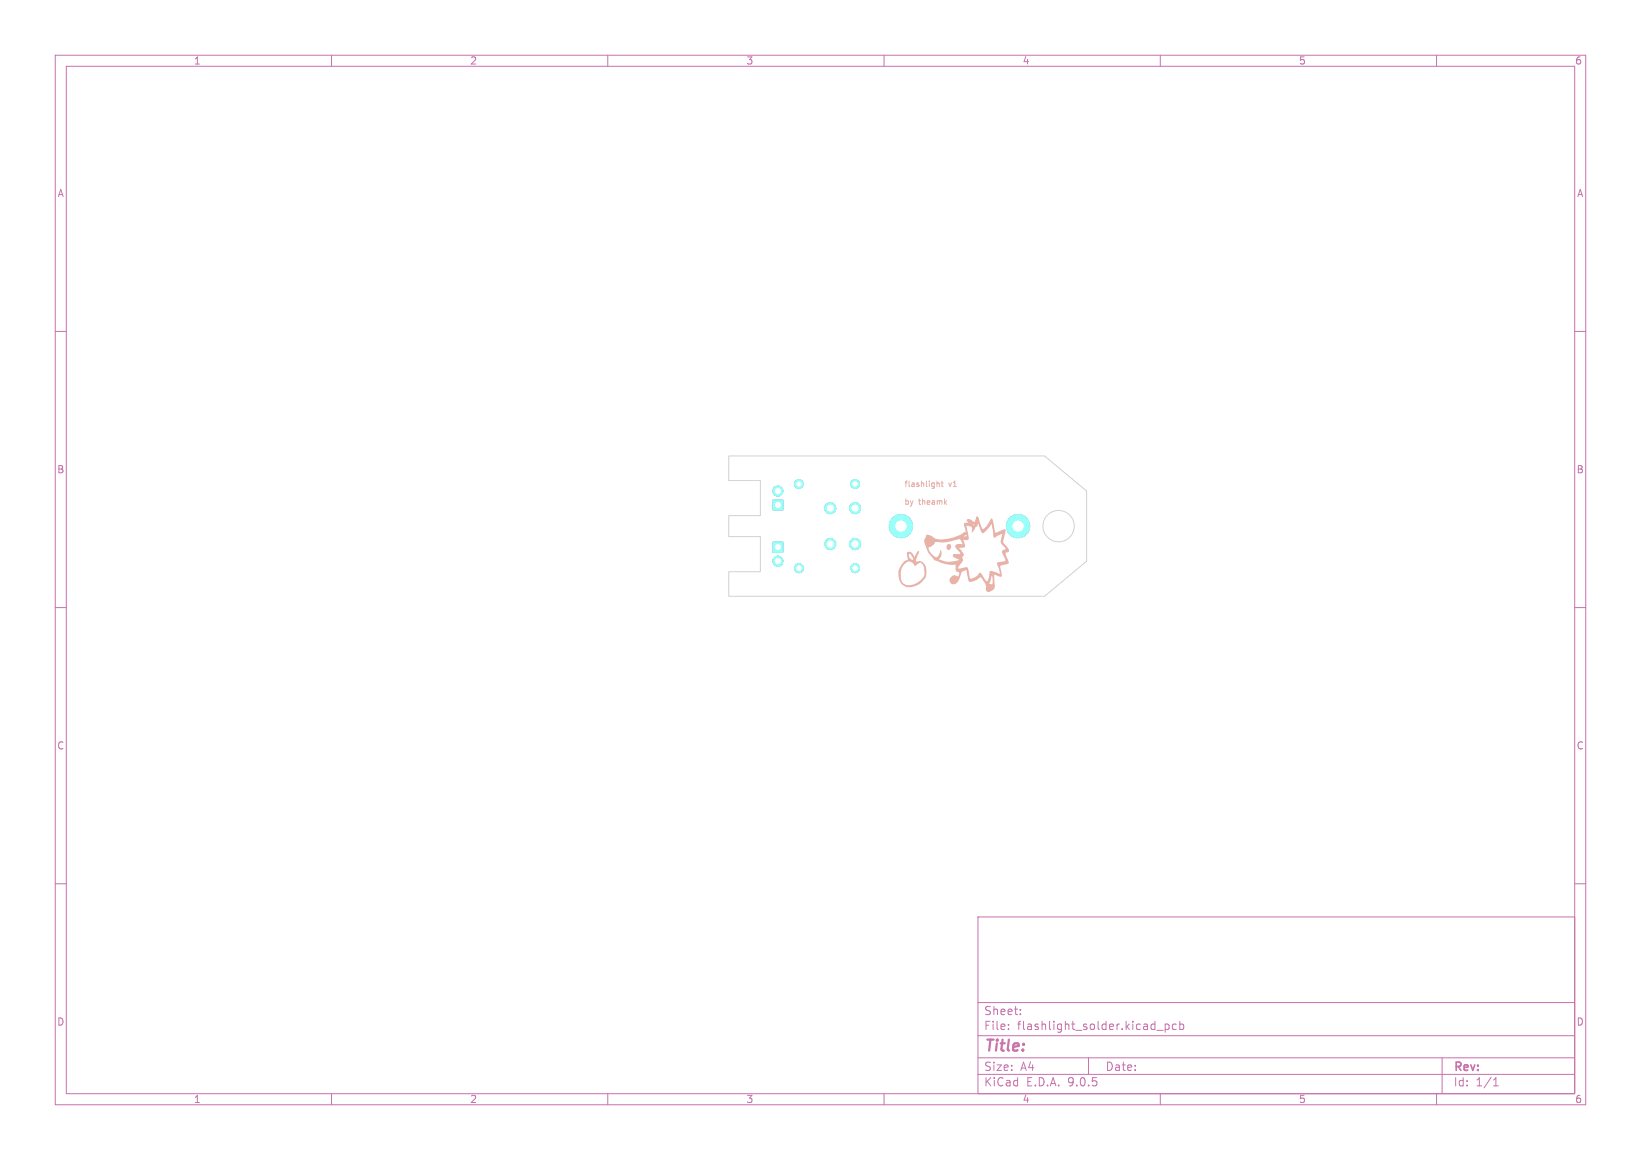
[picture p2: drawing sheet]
<svg xmlns="http://www.w3.org/2000/svg" width="297mm" height="210mm" viewBox="0 0 297 210" stroke-linecap="round" stroke-linejoin="round" font-family="sans-serif">
<g fill="none" stroke="#c872ab" stroke-width=".18">
<path d="M10 10h277v190h-277zM12 12h273v186h-273zM60 10v2M110 10v2M160 10v2M210 10v2M260 10v2M10 60h2M285 60h2M10 110h2M285 110h2M10 160h2"/>
<path d="M177 166h108v32h-108zM285 160h2M60 198v2M110 198v2M160 198v2M177 194.5h108M177 191.5h108M177 187.5h108M177 181.5h108M182.5 186.3v.1M182.5 185.5v.1M184.7 183.6v.1"/>
<path d="M184.7 182.8v.1M197 191.5v3M209.4 186.5h1.1M210 198v2M210.9 185.4v1.5M210.9 185.5l.4-.1 .3 .3v.4l-.1 .2h-.6M212.9 185.5l-.4-.1-.3 .3v.4l.1 .2h.6M213.5 185.5l.5-.1 .2 .3v.4l-.1 .2h-.6M213.5 184.9v1.5M260 198v2M261 191.5v6.5M270.3 196.6h.9"/>
<path d="M270.3 195.5l.4-.4v1.5"/>
</g>
<g fill="#4d7fc4" stroke="#4d7fc4" stroke-width=".18">
<path d="M139.9 90.5h1.8v1.8h-1.8z"/>
<path d="M139.9 98.2h1.8v1.8h-1.8z"/>
<circle cx="184.3" cy="95.3" r="2.1"/>
<circle cx="163.1" cy="95.3" r="2.1"/>
<circle cx="150.3" cy="92" r="1"/>
<circle cx="150.3" cy="98.5" r="1"/>
<circle cx="154.8" cy="92" r="1"/>
<circle cx="154.8" cy="98.5" r="1"/>
<circle cx="154.8" cy="87.6" r=".8"/>
<circle cx="144.6" cy="87.6" r=".8"/>
<circle cx="184.3" cy="95.2" r="1.5"/>
<circle cx="163.1" cy="95.2" r="1.5"/>
<circle cx="140.8" cy="88.9" r=".9"/>
<circle cx="140.8" cy="101.6" r=".9"/>
<circle cx="154.8" cy="102.9" r=".8"/>
<circle cx="144.6" cy="102.9" r=".8"/>
</g>
<g fill="none" stroke="#d0d2cd" stroke-width=".18">
<path d="M131.9 82.6h57.2l7.6 6.3v12.7l-7.6 6.4h-57.2v-4.5h5.7v-6.3h-5.7v-3.9h5.7v-6.3h-5.7z"/>
<circle cx="191.6" cy="95.2" r="2.84"/>
</g>
<path d="M169.6 87.5h.4v.6M170.3 87.4h.4M170.5 87.1v.8l.2 .2M171.1 90.9l.2 .4M171.3 90.6l-.3 .4" fill="none" stroke="#e8b2a7" stroke-width=".18"/>
<g fill="#e8b2a7">
<path d="M171.5 98.6l.2-.1a.54 .54 0 0 1 .4 .6 .54 .54 0 0 1-.6 .4 .63 .63 0 0 1 0-.9z"/>
<path d="M164.2 100a.73 .73 0 0 1 1.1 .4l.2 .5 .5-.9 .3-.2-.5 1.4h-.5l-.5-.8-.2-.2-.1 .1a.88 .88 0 0 0 .8 1.1v-.2h.5v.4a1.34 1.34 0 0 1 1.8 1.4l.1 1h-.4v-.7a1.59 1.59 0 0 0-.7-1.5l-.9 .7-.2-.1a.93 .93 0 0 0-1.7-.4 2.82 2.82 0 0 0-.2 3.7 2.91 2.91 0 0 0 3.7-1.7h.4a3.2 3.2 0 0 1-3.6 2.3 2.34 2.34 0 0 1-1.5-2.5 2.73 2.73 0 0 1 1.7-2.4l-.2-1z"/>
<path d="M167.7 96.8l.5 .1 .7 .3a1.6 1.6 0 0 0 1.5 .5 8.3 8.3 0 0 0 4.2-1.4h.2v-.1l-.4-1.4 .1-.1 .8-.1-.3-.3 .1-.3a1.67 1.67 0 0 1 1.3 .5l.3-.9 .2-.1 .2 .1 .3 1.1h-1.8h1.8l.4 1.1a4.2 4.2 0 0 0 1.6-1.9l.3 .2 .4 2.3 1.4-.5h.5l-.5 2.3 1 1.2h-.5l-.3-.4a1.2 1.2 0 0 1-.4-1.7l.1-.6-.7 .2-.7 .5a.69 .69 0 0 1-.2-.8l-.4-1.7-.4 .6-1 1-.2 .1-.1-.2-.7-1.6-.1 .3-.9-.2 .2 .2h.7l-1.1 1.4 .1-.9a.78 .78 0 0 0-1-.3l.4 1.6h-.4v-.1l-.4 .3 .8-.2v.8l-1 .1 .3 .7h-.4l-.5-.9-.5 .1a7.9 7.9 0 0 1-3.9 .4 1.67 1.67 0 0 1-1.2 1 2.35 2.35 0 0 0 1.4 1.8 2.34 2.34 0 0 0 .8-1.3l.1 1-.5 .7 .5 .1a4.4 4.4 0 0 0 3.3 0 1.57 1.57 0 0 1-1.3-.8l.2-.3h1.2l-.8-1-.1-.4v-.2l.4-.2h1.3v.6l-1 .1 .8 1.2-.3 .5 .1 .3a.88 .88 0 0 1-.4 1l-.4 .6h.8a.67 .67 0 0 1 1.1 .3l.3 1.7 .8-.2 1-.9 .4 .4a1.88 1.88 0 0 0 .9 1.1l.2-.4 .3-1.4 1.7 .5-.1-.7-.4-1.3 1.6-.4-.6-1.2v-.6l.6-.3h.5v.6h-.4l-.1 .2 .6 1.8-1.6 .5 .3 1.5h-1.8h1.8v.3l-.2 .1-1.2-.4 .1 1.1h-.3l-.1-.8-.1-.1-.1 .1-.3 1.2v.2l.4 .1 .2-.7h.3v.8a1.12 1.12 0 0 1-1.4 1.2l-.2-.4a2.44 2.44 0 0 0-.9-2.2l-.7 .5-1.3 .3-.2-.2-.4-1.9-.4 .1a.77 .77 0 0 0-.6 .8 1.75 1.75 0 0 1-1.4 1.7 .8 .8 0 0 1-.7-.8 .8 .8 0 0 1 .6-.8l.3-.1 .6 .3 .3-.6-.1-.2-.5-.2v-1.2l-.5 .1a8.8 8.8 0 0 1-3.5-1 6 6 0 0 1-1.7-3.5z"/>
</g>
<g fill="#9afff8" stroke="#9afff8" stroke-width=".18">
<path d="M139.9 90.5h1.8v1.8h-1.8z"/>
<path d="M139.9 98.2h1.8v1.8h-1.8z"/>
<circle cx="184.3" cy="95.3" r="2.1"/>
<circle cx="163.1" cy="95.3" r="2.1"/>
<circle cx="150.3" cy="92" r="1"/>
<circle cx="150.3" cy="98.5" r="1"/>
<circle cx="154.8" cy="92" r="1"/>
<circle cx="154.8" cy="98.5" r="1"/>
<circle cx="154.8" cy="87.6" r=".8"/>
<circle cx="144.6" cy="87.6" r=".8"/>
<circle cx="184.3" cy="95.2" r="1.5"/>
<circle cx="163.1" cy="95.2" r="1.5"/>
<circle cx="140.8" cy="88.9" r=".9"/>
<circle cx="140.8" cy="101.6" r=".9"/>
<circle cx="154.8" cy="102.9" r=".8"/>
<circle cx="144.6" cy="102.9" r=".8"/>
</g>
<g fill="#fff" stroke="#fff" stroke-width=".18">
<circle cx="150.3" cy="92" r=".55"/>
<circle cx="150.3" cy="98.5" r=".55"/>
<circle cx="154.8" cy="92" r=".55"/>
<circle cx="154.8" cy="98.5" r=".55"/>
<circle cx="154.8" cy="87.6" r=".4"/>
<circle cx="144.6" cy="87.6" r=".4"/>
<circle cx="184.3" cy="95.2" r=".92"/>
<circle cx="163.1" cy="95.2" r=".92"/>
<circle cx="140.8" cy="91.4" r=".45"/>
<circle cx="140.8" cy="88.9" r=".45"/>
<circle cx="140.8" cy="99.1" r=".45"/>
<circle cx="140.8" cy="101.6" r=".45"/>
<circle cx="154.8" cy="102.9" r=".4"/>
<circle cx="144.6" cy="102.9" r=".4"/>
</g>
<text font-size="2.8" fill="#c872ab" x="178" y="190.9">Title:</text>
<g font-size="2.1" fill="#c872ab">
<text x="178" y="184">Sheet:</text>
<text x="178" y="186.7">File:</text>
<text x="184.1" y="186.7">flashlight_solder.kicad_pcb</text>
<text x="178" y="196.9">KiCad</text>
<text x="178" y="194.1">Size:</text>
<text x="184.7" y="194.1">A4</text>
<text x="185.7" y="196.9">E.D.A.</text>
<text x="193.3" y="196.9">9.0.5</text>
<text x="200" y="194.1">Date:</text>
<text x="263" y="194.3">Rev:</text>
<text x="263" y="196.9">Id:</text>
<text x="267.1" y="196.9">1/1</text>
</g>
<g font-size="1.8" fill="#c872ab">
<text x="35" y="11.9">1</text>
<text x="85" y="11.9">2</text>
<text x="135" y="11.9">3</text>
<text x="185" y="11.9">4</text>
<text x="235" y="11.9">5</text>
<text x="285" y="11.9">6</text>
<text x="10.3" y="35.9">A</text>
<text x="285.4" y="35.9">A</text>
<text x="10.3" y="85.9">B</text>
<text x="285.3" y="85.9">B</text>
<text x="10.3" y="135.9">C</text>
<text x="285.3" y="135.9">C</text>
<text x="10.3" y="185.9">D</text>
<text x="285.3" y="185.9">D</text>
<text x="35" y="199.9">1</text>
<text x="85" y="199.9">2</text>
<text x="135" y="199.9">3</text>
<text x="185" y="199.9">4</text>
<text x="235" y="199.9">5</text>
<text x="285" y="199.9">6</text>
</g>
<g font-size="1.4" fill="#e8b2a7">
<text x="163.7" y="88.2">flashlight</text>
<text x="171.6" y="88.2">v1</text>
<text x="163.7" y="91.4">by</text>
<text x="166.2" y="91.4">theamk</text>
</g>
</svg>
